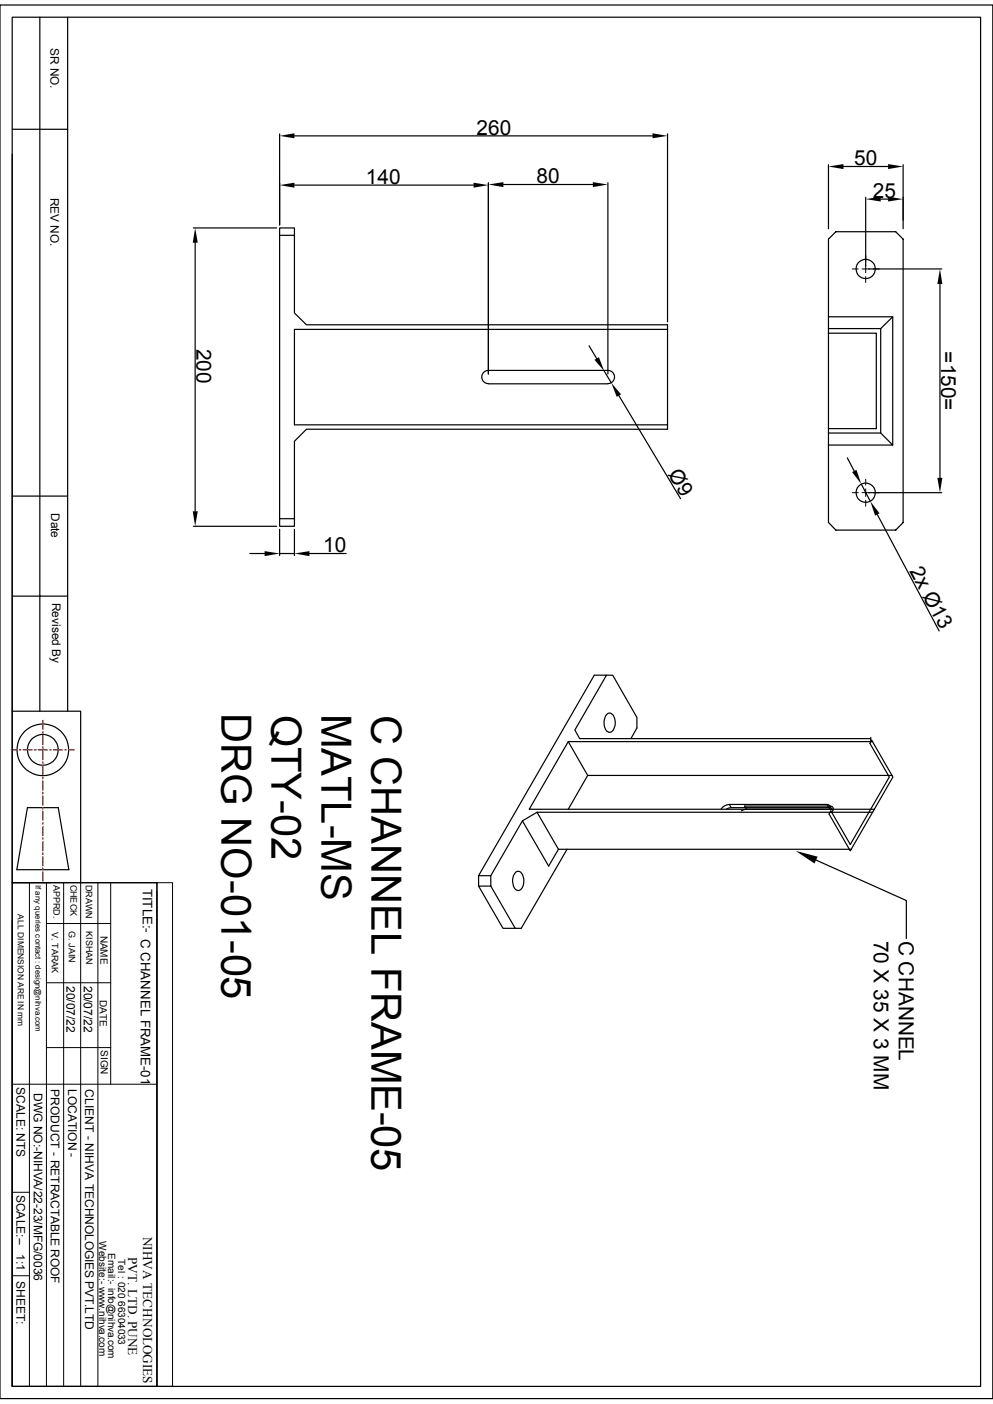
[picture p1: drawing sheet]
<svg xmlns="http://www.w3.org/2000/svg" width="210mm" height="297mm" viewBox="0 0 210 297" stroke-linecap="round" stroke-linejoin="round" font-family="sans-serif">
<g fill="none" stroke="#000" stroke-width=".25">
<path d="M0 1.1h210v294.8h-210zM2.6 3.6h204.8v289.7h-204.8zM8.4 3.6v146.9M14.3 3.6v146.9M2.6 32.6v117.9h14.5v36.2M2.6 27.3h11.7M59.1 28.3v19.3M62.3 39.2h37.9M62.3 28.7h75.7M103.3 38.7v40.4M106.5 39h18.9M128.6 38.7v40.4"/>
<path d="M141.2 28.3v39.8M175.2 34.8v13.6M178.4 35.2h9.4M191 34.8v13.6M40.9 48.2h17.6M41.3 51.4v56.8M59.1 49.8h3.2v16.4l2.5 2.5h76.4v22.1h-76.4l-2.5 2.5v16.4M62.3 49.8v-1.6h-3.2v61.5M183.1 41.7v14.6M183.7 56.9h15.5M186.3 42.1h1.5M124.6 73.2l1.6 2.7"/>
<path d="M127.8 78.5l1.5 2.5M141.2 69.7h-78.9v20.2h78.9M175.2 70.5h10.1v20.2h-10.1M175.2 69.5h11.1v22.1h-11.1M175.2 67v-16.4l1.6-1.6h12.6l1.6 1.6v59.9l-1.6 1.6h-12.6l-1.6-1.6v-41M186.3 69.5l2.5-2.5v27.1M188.8 67h-13.6v2.5M198.8 60.1v41M103.3 81.2a1.4 1.4 0 0 1-1.4-1.4 1.4 1.4 0 0 1 1.4-1.4h25.3a1.4 1.4 0 0 1 1.4 1.4 1.4 1.4 0 0 1-1.4 1.4M103.3 81.2h25.3M130.9 83.7l13 21.8M179.2 96.9l1.5 2.8"/>
<path d="M186.3 91.6l2.5 2.5h-13.6M2.6 104.9h11.7M40.9 111.3h17.6M52.8 117.1h3.2M59.1 112v5.5M59.1 117.1h3.2M59.1 109.7h3.2v1.6h-3.2zM62.3 112v5.5M65.4 117.1h7.8M182.2 102.4l1.9 3.6M183.7 104.2h15.5M185.5 108.8l13.1 24.7"/>
<path d="M2.6 126.1h11.7M2.6 150.5v36.2M120.2 156.9l4.1 7.1M128.3 142.8h1.3l5.1 9v2.2l-1.3 2.3M128.4 151.1a.89 .89 0 0 1 1.4 .5 2.56 2.56 0 0 1-.7 3.3 1.28 1.28 0 0 1-1.3-1.4v-1.4zM184.1 156.3h-61.5l-1-1.9 6.7-11.6h-2.6l-24.5 42.5h2.6l6.7-11.6 3.1-1.9h71M184.1 156v.9M184.4 156.6l4.4 7.8-9 15.6-4.5-7.8 .4-.7 4.1 7.1 8.3-14.2-4.1-7.1zM184.5 156.9h-64.3l-8.3 14.3h73.1M5.8 170.9h6.5l2.3 13.1h-11zM110.5 173.7l5.5 9.5 2.1-3.5M113.6 171.8l4.5 7.9h61.9"/>
<path d="M119.9 179.7l-9.7 16.7h-1.2l-5.2-8.9M154.2 170.2a2.2 2.2 0 0 0-1.7 1M154.6 170.9l-1 .3M157.9 171.2l-1.1 .3M174.9 170.2l.4 .7h.3M175.3 170.9h-20.7l-.3-.7h20.6a.62 .62 0 0 1 .6 .3 .62 .62 0 0 1-.1 .7M175.5 170.5a.69 .69 0 0 1 .8 .5 .69 .69 0 0 1-.4 .8M175.5 170.5l.4 .7h.3M175.5 170.5h-18l.4 .7h18M188.7 164h-64.4l-4.1 7.2M2.6 186.7h30.6v106.6h-30.6zM2.6 194.8v98.5"/>
<path d="M101.2 185.3v2.2h2.6M101.2 187.5l5.2 8.9h2.6M103.8 185.3v2.2M109.1 184.5a.93 .93 0 0 1 1.4 .6 2.64 2.64 0 0 1-.7 3.3 1.29 1.29 0 0 1-1.3-1.4v-1.4zM172.6 181.9l19.1 8.6v8"/>
<circle cx="183.1" cy="56.9" r="2.04"/>
<circle cx="183.1" cy="104.2" r="2.04"/>
<circle cx="9.1" cy="158.6" r="5.5"/>
<circle cx="9.1" cy="158.6" r="3.3"/>
</g>
<g fill="none" stroke="#000" stroke-width=".21">
<path d="M180.3 56.9h1.2M182.3 56.9h.8v.8M183.1 54.1v1.2M183.1 58.5v1.3M183.1 56.1v.8h.8M184.7 56.9h1.3M180.3 104.2h1.2M182.3 104.2h.8v.8M183.1 101.4v1.2M183.1 105.8v1.3M183.1 103.4v.8h.8M184.7 104.2h1.3"/>
<path d="M2.6 186.7h30.6M6.2 186.7v106.6M9.8 195.4h13.6M9.8 186.7v106.6M13.5 186.7v106.6M17.1 186.7v106.6M20.7 186.7v106.6M23.4 186.7v42.7M33.2 186.7h3.3v106.6h-3.3zM33.2 188.6v104.7M9.8 207.9h13.6M2.6 229.4h30.6"/>
<path d="M9.8 221.6h13.6M2.6 252.2h3.6M2.6 269.9h3.6"/>
</g>
<g fill="#000">
<path d="M59.1 39.2l3.2-.5v1zM59.1 28.7l3.2-.5v1.1zM100.2 38.7l3.1 .5-3.1 .5zM103.3 39l3.2-.5v1.1zM125.4 38.5l3.2 .5-3.2 .6zM138 28.2l3.2 .5-3.2 .6zM175.2 35.2l3.2-.5v1.1zM187.8 34.7l3.2 .5-3.2 .6zM41.3 48.2l.5 3.2h-1zM183.1 42.1l3.2-.5v1zM187.8 41.6l3.2 .5-3.2 .5zM125.7 76.1l1-.5 1.1 2.9z"/>
<path d="M198.8 56.9l.5 3.2h-1.1zM129.3 81l2.1 2.4-1 .5zM180.2 99.9l.9-.5 1.1 3zM40.8 108.2h1l-.5 3.1zM56 116.6l3.1 .5-3.1 .5zM62.3 117.1l3.1-.5v1zM184.1 106l1.9 2.6-.9 .5zM198.2 101.1h1.1l-.5 3.1zM168.3 180l4.6 1.2-.6 1.5z"/>
</g>
<g fill="none" stroke="#f00" stroke-width=".25">
<path d="M2.4 158.6h1.2M4.1 158.6h.3M4.9 158.6h2M7.2 158.6h.5M8 158.6h2.1M9.1 152.4v1.9M9.1 154.7v.5M9.1 155.5v2.1M9.1 157.9v.5M9.1 158.8v1.9M10.5 158.6h.4M11.3 158.6h2"/>
<path d="M13.7 158.6h.4M14.5 158.6h1.2M9.1 161.2v.3M9.1 162v2M9.1 164.4v.4M9.1 165.2v2M9.1 167.6v.4M9.1 168.4v2M9.1 170.8v.4M9.1 171.6v2M9.1 174v.4M9.1 174.8v2"/>
<path d="M9.1 177.2v.4M9.1 178v2M9.1 180.4v.4M9.1 181.2v2M9.1 183.6v.4M9.1 184.4v2"/>
</g>
<g font-size="8.8">
<text x="46.8" y="150.9" transform="rotate(90 46.8 150.9)">DRG NO-01-05</text>
<text x="57.4" y="151.2" transform="rotate(90 57.4 151.2)">QTY-02</text>
<text x="68" y="151" transform="rotate(90 68 151)">MATL-MS</text>
<text x="78.6" y="151.2" transform="rotate(90 78.6 151.2)">C CHANNEL FRAME-05</text>
</g>
<g font-size="4.4">
<text x="100.8" y="28.5">260</text>
<text x="180.7" y="35">50</text>
<text x="77.4" y="38.9">140</text>
<text x="113.5" y="38.8">80</text>
<text x="184.6" y="41.9">25</text>
<text x="41.5" y="73.7" transform="rotate(90 41.5 73.7)">200</text>
<text x="199.1" y="74.3" transform="rotate(90 199.1 74.3)">=150=</text>
<text x="141.2" y="100.3" transform="rotate(59 141.2 100.3)">Ø9</text>
<text x="68.3" y="116.8">10</text>
<text x="192.3" y="120.8" transform="rotate(62 192.3 120.8)">2x Ø13</text>
<text x="184.8" y="199" transform="rotate(90 184.8 199)">70 X 35 X 3 MM</text>
<text x="190.1" y="199" transform="rotate(90 190.1 199)">C CHANNEL</text>
</g>
<g font-size="2.8">
<text x="30.2" y="188" transform="rotate(90 30.2 188)">TITLE:- C CHANNEL FRAME-01</text>
<text x="30.3" y="261.6" transform="rotate(90 30.3 261.6)">NIHVA TECHNOLOGIES</text>
<text x="27.1" y="265.9" transform="rotate(90 27.1 265.9)">PVT. LTD. PUNE</text>
</g>
<g font-size="2.5">
<text x="10.7" y="10.1" transform="rotate(90 10.7 10.1)">SR NO.</text>
<text x="10.7" y="41.8" transform="rotate(90 10.7 41.8)">REV NO.</text>
<text x="10.8" y="108.5" transform="rotate(90 10.8 108.5)">Date</text>
<text x="11" y="127.5" transform="rotate(90 11 127.5)">Revised By</text>
<text x="14.1" y="208.6" transform="rotate(90 14.1 208.6)">20/07/22</text>
<text x="17.7" y="208.5" transform="rotate(90 17.7 208.5)">20/07/22</text>
<text x="3.5" y="230" transform="rotate(90 3.5 230)">SCALE: NTS</text>
<text x="7.2" y="231.2" transform="rotate(90 7.2 231.2)">DWG NO:-NIHVA/22-23/MFG/0036</text>
<text x="10.8" y="230.3" transform="rotate(90 10.8 230.3)">PRODUCT - RETRACTABLE ROOF</text>
<text x="14.4" y="230.3" transform="rotate(90 14.4 230.3)">LOCATION -</text>
<text x="18" y="230.4" transform="rotate(90 18 230.4)">CLIENT - NIHVA TECHNOLOGIES PVT.LTD</text>
<text x="3.5" y="252.7" transform="rotate(90 3.5 252.7)">SCALE:--</text>
<text x="3.5" y="265.3" transform="rotate(90 3.5 265.3)">1:1</text>
<text x="3.5" y="271" transform="rotate(90 3.5 271)">SHEET:</text>
</g>
<g font-size="2.1">
<text x="21.3" y="197.9" transform="rotate(90 21.3 197.9)">NAME</text>
<text x="21.1" y="211.5" transform="rotate(90 21.1 211.5)">DATE</text>
<text x="21.3" y="222.1" transform="rotate(90 21.3 222.1)">SIGN</text>
<text x="21" y="262.6" transform="rotate(90 21 262.6)">Website:- www.nihva.com</text>
<text x="22.9" y="265" transform="rotate(90 22.9 265)">Email:- info@nihva.com</text>
<text x="25" y="266.3" transform="rotate(90 25 266.3)">Tel : 020 66304033</text>
</g>
<g font-size="1.9">
<text x="11.3" y="187.2" transform="rotate(90 11.3 187.2)">APPRD.</text>
<text x="14.9" y="187.1" transform="rotate(90 14.9 187.1)">CHECK</text>
<text x="18.1" y="187.2" transform="rotate(90 18.1 187.2)">DRAWN</text>
<text x="11" y="197.1" transform="rotate(90 11 197.1)">V. TARAK</text>
<text x="14.6" y="197" transform="rotate(90 14.6 197)">G. JAIN</text>
<text x="18.2" y="197" transform="rotate(90 18.2 197)">KISHAN</text>
</g>
<text font-size="1.8" x="3.8" y="193.4" transform="rotate(90 3.8 193.4)">ALL DIMENSION ARE IN mm</text>
<text font-size="1.7" x="7.5" y="187.2" transform="rotate(90 7.5 187.2)">If any queries contact : design@nihva.com</text>
</svg>
